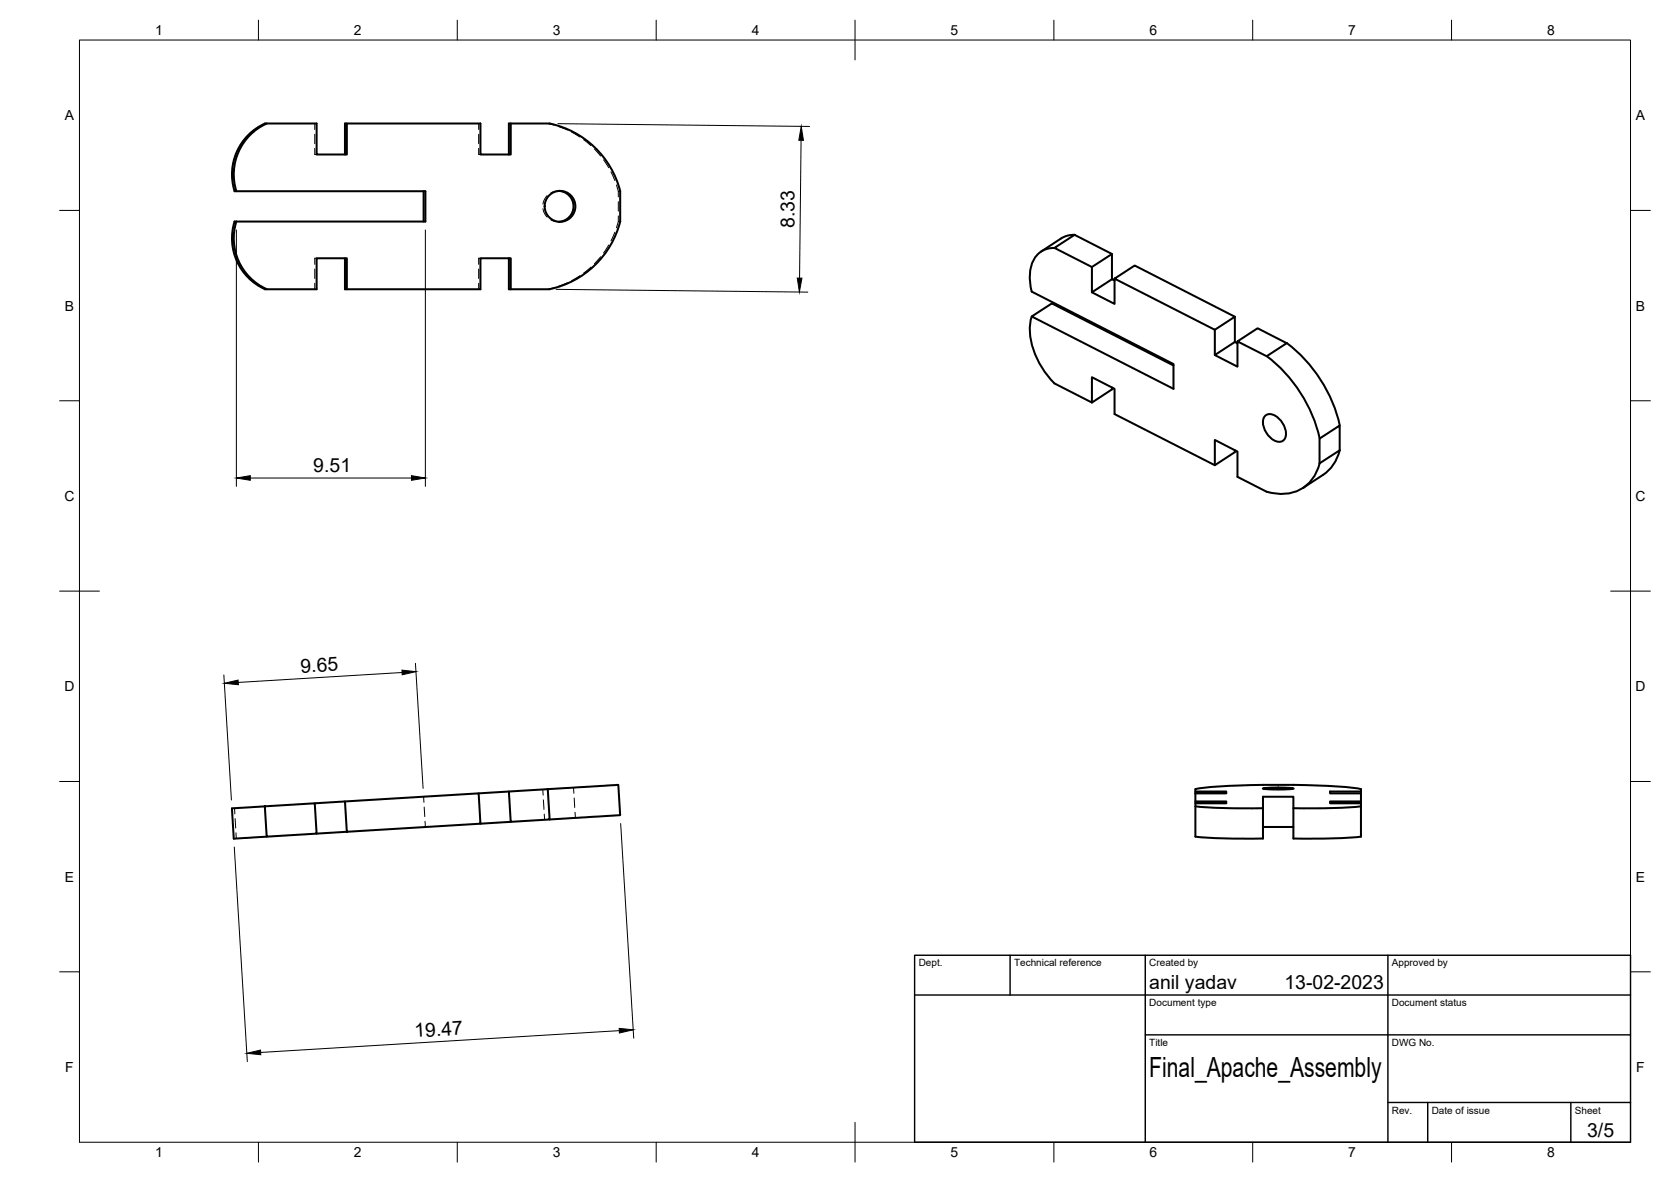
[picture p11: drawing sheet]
<svg xmlns="http://www.w3.org/2000/svg" width="420mm" height="297mm" viewBox="0 0 420 297" stroke-linecap="round" stroke-linejoin="round" font-family="sans-serif">
<!-- layer: Hidden -->
<g fill="none" stroke="#000" stroke-width=".25">
<path d="M79.1 31v1.5M79.1 33.7v2.4M79.1 37.3v1.5h.5M120.4 31v1.5M120.4 33.7v2.4M120.4 37.3v1.5h.4M137.7 31l1.6 .4M140.4 31.8l2.3 .9M143.7 33.2l2.1 1.2M146.7 35.1l1.9 1.5M149.5 37.4l1.5 1.8M136.5 52.5l.4 1.2 .7 .9"/>
<path d="M137.6 49.2l-.7 .8-.4 1.3M138.5 55.3l1 .4h1.1M140.3 55.7h.5M140.3 48h.5M140.6 48l-1.1 .1-1 .4M151.8 40.2l1.3 1.9M153.6 43.2l1 2.2M154.6 58.4l-1 2.1M155 46.5l.5 1.6M155.5 50.7v2.4M155.5 54.3v1.4M155.9 55.7h-.4l-.5 1.5"/>
<path d="M155.9 48.1h-.4v1.4M79.1 67.6v2.4M79.1 71.2v1.5M79.6 64.9h-.5v1.5M120.4 67.6v2.4M120.4 71.2v1.5M120.8 64.9h-.4v1.5M139.3 72.3l-1.6 .4M142.7 71.1l-2.2 .8M145.8 69.3l-2.1 1.2M148.6 67.1l-1.9 1.5M151 64.5l-1.5 1.8"/>
<path d="M153.1 61.6l-1.3 2M136.5 198.4l.1 1.4M144.2 197.9l.1 1.5M59 203.1l.1 1.4M59.1 205.7l.2 2.4M59.3 209.3l.1 1.4M106.5 200.2l.1 1.4M106.7 202.8l.1 2.4M106.9 206.4l.1 1.4M136.6 201l.2 2.4M136.8 204.6l.1 1.4M144.4 200.5l.1 2.4"/>
<path d="M144.6 204.1l.1 1.4"/>
</g>
<!-- layer: Visible -->
<g fill="none" stroke="#000" stroke-width=".51">
<path d="M66.6 31h13v7.8h7.6v-7.8M66.6 31a14 14 0 0 0-7.6 17.1h48v7.6h-48a14 14 0 0 0 7.6 17M67.1 31a14 14 0 0 0-7.7 17M128.4 31v7.8h-7.6v-7.8h-34.1v7.8M138.2 31h-10.2v7.8M138.2 31a23.2 23.2 0 0 1 17.7 17.1v7.6M59.4 55.7a14 14 0 0 0 7.7 17M106.5 48.1v7.6M140.6 48a3.9 3.9 0 0 1 3.6 3.9 3.9 3.9 0 0 1-3.6 3.8M155.9 55.7a23.2 23.2 0 0 1-17.7 17M270.2 59l-1.2 .1-1.7 .5-5.5 3.6M66.6 72.7h13v-7.8h7.6v7.8"/>
<path d="M86.7 64.9v7.8h34.1v-7.8h7.6v7.8M128 64.9v7.8h10.2M259.4 79.5a16.2 16.2 0 0 0 3 13.5l2.7 3.4 9.5 4.8 5-3.3v-.5M265.1 62.3l5.1-3.3 9.4 4.8-5 3.3zM265.1 62.3a5.9 5.9 0 0 0-6.1 5.7 13.6 13.6 0 0 0 .4 5.3l35.7 18.2v6.2l-35.7-18.2 5.1-3.3 30.6 15.6M274.6 67.1v6.4l5.6 2.9v-6.4M279.6 63.8v6.4l.6 .3M279.6 70.2l-5 3.3M280.2 70l5.1-3.3 25.2 12.9-5 3.3zM310.5 79.6v6.3l.6 .4M305.5 82.9v6.3l5.6 2.9v-6.3M310.5 85.9l-5 3.3"/>
<path d="M311.1 85.8l5.1-3.3 7.3 3.7-5 3.3zM318.5 89.5a36.2 36.2 0 0 1 13.3 20.7M323.6 86.2a36.2 36.2 0 0 1 13.3 20.7M274.6 101.2v-6.4l5.6 2.9v6.4l25.3 12.8 5-3.3v-.5M318.2 104.4a2.64 2.64 0 0 1 3.4 .8 4.8 4.8 0 0 1 1.5 5.1 2.08 2.08 0 0 1-3.2 0 5 5 0 0 1-2-5.5zM331.8 110.2l5-3.3v6.3l-5 3.2zM331.8 116.4a9.7 9.7 0 0 1-11.9 7.5l-1.4-.3-7.4-3.8v-6.3l-5.6-2.9v6.3M332.7 119.3l-5.1 3.3M336.9 113.1a10.4 10.4 0 0 1-4.2 6.2M128 198.9l9.7-.6 .5 7.6-9.8 .6zM128 198.9l-7.6 .5M137.7 198.3l17.8-1.1 .4 7.7-17.7 1"/>
<path d="M300.6 199.4v10.9l6.3 .4h10.7v-10.5h7.6v10.5M300.6 198.9h7.7v.5h-7.7M317.5 198.2l3.9-.3 3.9 .3-3.9 .2zM325.2 197.2l-11.4 .1-9.2 .5-4 .5v1.1M325.2 197.2l11.7 .5 5.3 .6v3.6M342.2 198.9h-7.8v.5h7.8M66.6 202.6l.5 7.7 12.5-.8-.5-7.6-20.8 1.2 .5 7.7 8.3-.5M86.7 201.4l33.7-2 .4 7.6-33.6 2zM86.7 201.4l-7.6 .5M87.2 209l-7.6 .5M128.4 206.5l-7.6 .5M300.6 201.4h7.7v.5h-7.7"/>
<path d="M300.6 202.6l6.3 .4 10.7 .1M317.6 207.8h7.6M342.2 201.9v8.4l-6.3 .4h-10.7M342.2 201.4h-7.8v.5h7.8M342.2 202.6l-6.3 .4-10.7 .1"/>
<circle cx="140.8" cy="51.9" r="3.9"/>
</g>
<!-- layer: BORDER -->
<g fill="none" stroke="#000" stroke-width=".25">
<path d="M20 10.1h390v276.9h-390zM65 5.1v5M115 5.1v5M165 5.1v5M215 5.1v10M265 5.1v5M315 5.1v5M365 5.1v5M15 52.9h5M410 52.9h5M15 100.7h5M410 100.7h5"/>
<path d="M15 148.6h10M405 148.6h10M15 196.4h5M410 196.4h5M15 244.2h5M410 244.2h5M65 287v5M115 287v5M165 287v5M215 282.1v9.9M265 287v5M315 287v5"/>
<path d="M365 287v5"/>
</g>
<!-- layer: TITLEBLOCK -->
<path d="M230 240.1h180v46.9h-180zM230 250h180M254 240.1v9.9M288 240.1v46.9M349 240.1v46.9M288 260.1h122M349 277.1h61M359 277.1v9.9M395 277.1v9.9" fill="none" stroke="#000" stroke-width=".36"/>
<!-- layer: FD_Dimensions -->
<path d="M140.3 31.1l63.3 .7M201.4 35.3l-.4 34.6M59.4 57.8v64.4M107 57.8v64.4M139.8 72.7l63.3 .7M62.9 120.1h40.6M56.3 169.6l1.9 31.4M101.1 169l-41.2 2.5M104.5 166.7l1.9 31.4M58.9 212.9l3.3 53.9M156.1 207l3.2 53.9M155.7 259l-90.1 5.5" fill="none" stroke="#000" stroke-width=".25"/>
<path d="M201.5 31.8l.5 3.5-1.1-.1zM200.5 69.9h1.1l-.6 3.5zM59.4 120.1l3.5-.6v1.2zM103.5 119.5l3.5 .6-3.5 .6zM56.4 171.7l3.5-.8v1.2zM101.1 168.4l3.5 .4-3.5 .8zM155.7 258.4l3.5 .4-3.5 .8zM62.1 264.7l3.4-.8 .1 1.2z" fill="#000" stroke="#000" stroke-width=".25"/>
<text font-size="7" x="289" y="270.6">Final_Apache_Assembly</text>
<g font-size="4.9">
<text x="199.7" y="57.3" transform="rotate(-89 199.7 57.3)">8.33</text>
<text x="78.8" y="118.7">9.51</text>
<text x="75.6" y="169.1" transform="rotate(-3 75.6 169.1)">9.65</text>
<text x="289" y="248.5">anil yadav</text>
<text x="323" y="248.5">13-02-2023</text>
<text x="104.3" y="260.7" transform="rotate(-4 104.3 260.7)">19.47</text>
<text x="399.1" y="285.7">3/5</text>
</g>
<g font-size="3.5">
<text x="39" y="8.8">1</text>
<text x="89" y="8.8">2</text>
<text x="139" y="8.8">3</text>
<text x="189" y="8.8">4</text>
<text x="239" y="8.8">5</text>
<text x="289" y="8.8">6</text>
<text x="339" y="8.8">7</text>
<text x="389" y="8.8">8</text>
<text x="16.3" y="30.2">A</text>
<text x="411.3" y="30.2">A</text>
<text x="16.3" y="78">B</text>
<text x="411.3" y="78">B</text>
<text x="16.2" y="125.9">C</text>
<text x="411.2" y="125.9">C</text>
<text x="16.2" y="173.7">D</text>
<text x="411.2" y="173.7">D</text>
<text x="16.3" y="221.6">E</text>
<text x="411.3" y="221.6">E</text>
<text x="16.4" y="269.4">F</text>
<text x="411.4" y="269.4">F</text>
<text x="39" y="290.8">1</text>
<text x="89" y="290.8">2</text>
<text x="139" y="290.8">3</text>
<text x="189" y="290.8">4</text>
<text x="239" y="290.8">5</text>
<text x="289" y="290.8">6</text>
<text x="339" y="290.8">7</text>
<text x="389" y="290.8">8</text>
</g>
<g font-size="2.5">
<text x="231" y="242.9">Dept.</text>
<text x="255" y="242.9">Technical reference</text>
<text x="289" y="242.9">Created by</text>
<text x="350" y="242.9">Approved by</text>
<text x="289" y="252.8">Document type</text>
<text x="350" y="252.8">Document status</text>
<text x="289" y="262.9">Title</text>
<text x="350" y="262.9">DWG No.</text>
<text x="350" y="279.9">Rev.</text>
<text x="360" y="279.9">Date of issue</text>
<text x="396" y="279.9">Sheet</text>
</g>
</svg>
